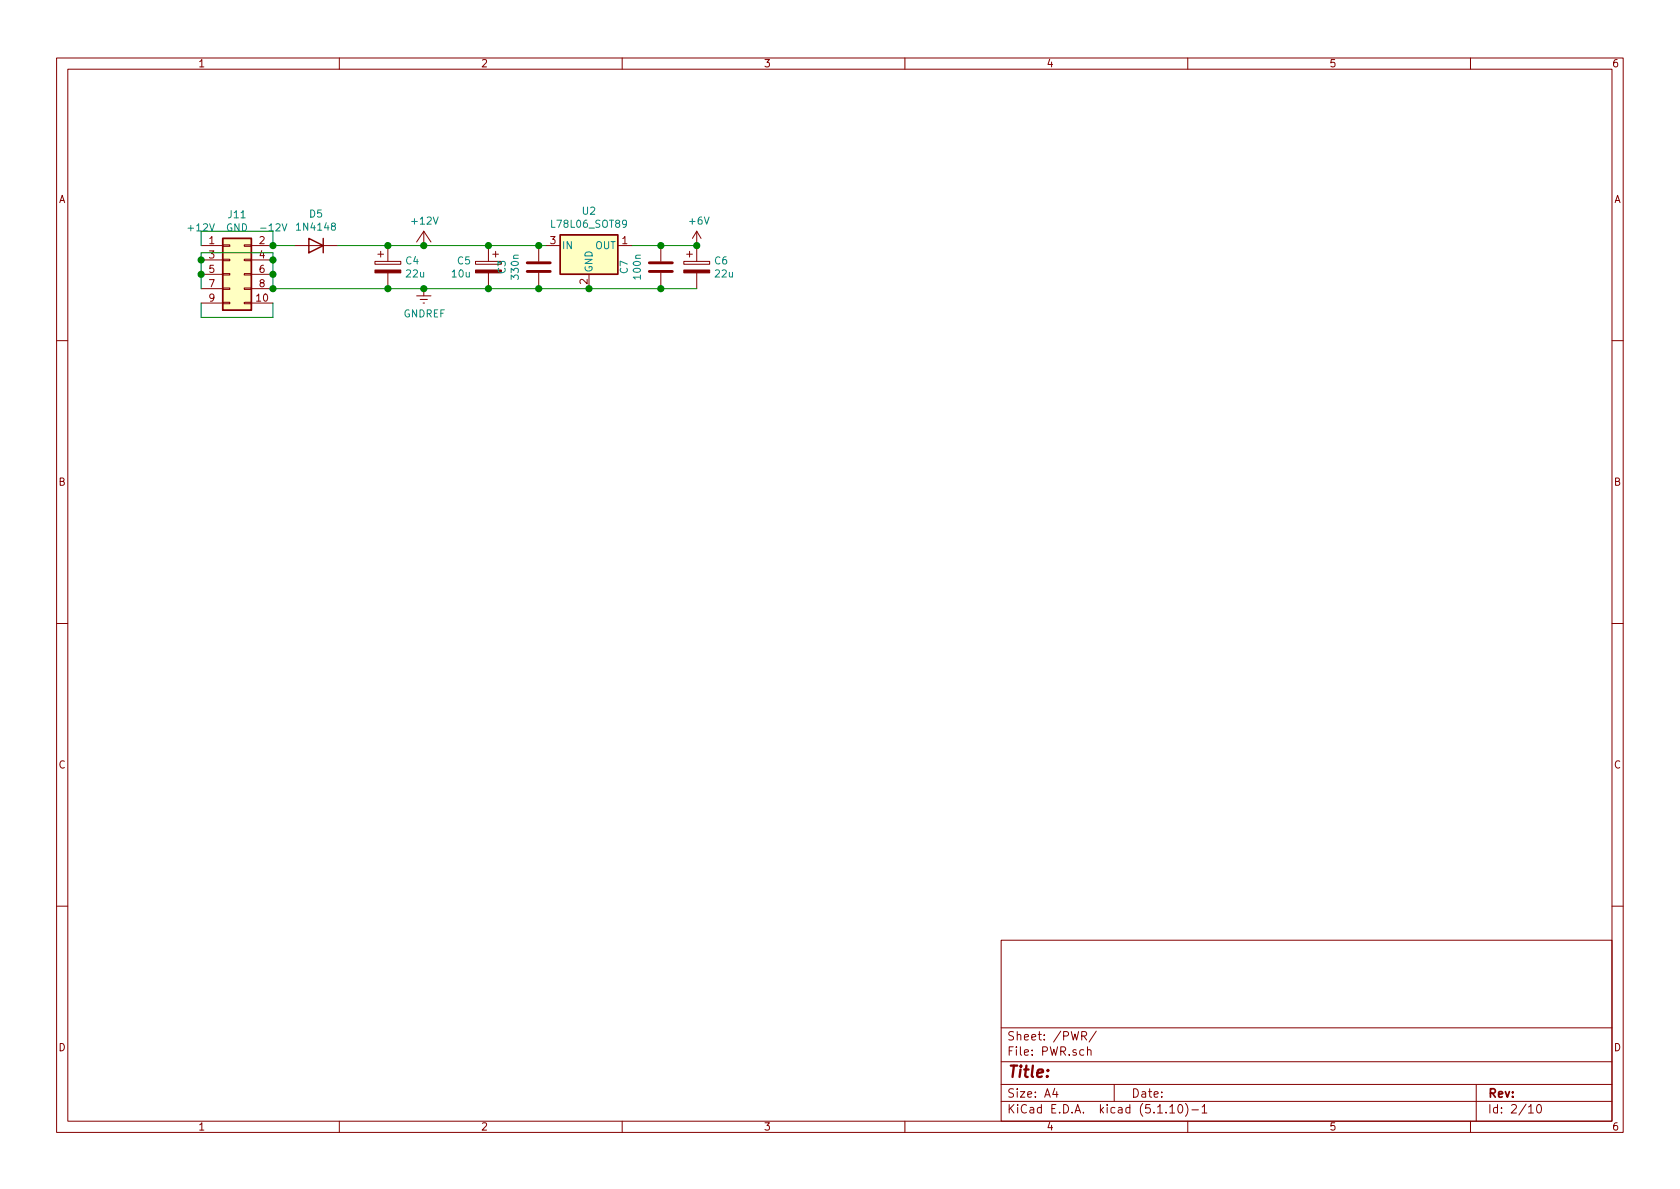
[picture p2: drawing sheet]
EESchema Schematic File Version 4
EELAYER 30 0
EELAYER END
$Descr A4 11693 8268
encoding utf-8
Sheet 2 10
Title ""
Date ""
Rev ""
Comp ""
Comment1 ""
Comment2 ""
Comment3 ""
Comment4 ""
$EndDescr
$Comp
L Connector_Generic:Conn_02x05_Odd_Even J11
U 1 1
P 1600 1900
F 0 "J11" H 1650 2317 50  0000 C CNN
F 1 "+12V  GND  -12V" H 1650 2226 50  0000 C CNN
F 2 "Connector_PinHeader_2.54mm:PinHeader_2x05_P2.54mm_Vertical" H 1600 1900 50  0001 C CNN
F 3 "~" H 1600 1900 50  0001 C CNN
	1    1600 1900
	1    0    0    -1  
$EndComp
$Comp
L Device:CP C4
U 1 1
P 2700 1850
F 0 "C4" H 2818 1896 50  0000 L CNN
F 1 "22u" H 2818 1805 50  0000 L CNN
F 2 "Capacitor_SMD:C_0805_2012Metric" H 2738 1700 50  0001 C CNN
F 3 "https://datasheet.lcsc.com/szlcsc/Samsung-Electro-Mechanics-CL21A226MAQNNNE_C45783.pdf" H 2700 1850 50  0001 C CNN
F 4 "C45783" H 2700 1850 50  0001 C CNN "LCSC"
F 5 "81-GRM21BR61E226ME4L" H 2700 1850 50  0001 C CNN "mouser"
	1    2700 1850
	1    0    0    -1  
$EndComp
$Comp
L Device:D D5
U 1 1
P 2200 1700
F 0 "D5" H 2200 1483 50  0000 C CNN
F 1 "1N4148" H 2200 1574 50  0000 C CNN
F 2 "Diode_SMD:D_SOD-123" H 2200 1700 50  0001 C CNN
F 3 "https://datasheet.lcsc.com/szlcsc/Semtech-1N4148W_C81598.pdf" H 2200 1700 50  0001 C CNN
F 4 "C81598" H 2200 1700 50  0001 C CNN "LCSC"
F 5 "621-1N4148W-F" H 2200 1700 50  0001 C CNN "mouser"
	1    2200 1700
	-1   0    0    1   
$EndComp
Wire Wire Line
	1900 1800 1900 1900
Connection ~ 1900 1900
Wire Wire Line
	1900 1900 1900 2000
Wire Wire Line
	1400 1800 1400 1900
Connection ~ 1400 1900
Wire Wire Line
	1400 1900 1400 2000
Wire Wire Line
	1400 2100 1400 2200
Wire Wire Line
	1400 2200 1900 2200
Wire Wire Line
	1900 2200 1900 2100
Wire Wire Line
	1400 1700 1400 1600
Wire Wire Line
	1400 1600 1900 1600
Wire Wire Line
	1900 1600 1900 1700
$Comp
L MySynthParts:+12V #PWR0118
U 1 1
P 2950 1700
F 0 "#PWR0118" H 2950 1550 50  0001 C CNN
F 1 "+12V" H 2955 1873 50  0000 C CNN
F 2 "" H 2950 1700 60  0000 C CNN
F 3 "" H 2950 1700 60  0000 C CNN
	1    2950 1700
	1    0    0    -1  
$EndComp
Connection ~ 2700 1700
Wire Wire Line
	2700 1700 2950 1700
Connection ~ 1900 2000
Wire Wire Line
	2050 1700 1900 1700
Connection ~ 1900 1700
$Comp
L power:GNDREF #PWR0131
U 1 1
P 2950 2000
F 0 "#PWR0131" H 2950 1750 50  0001 C CNN
F 1 "GNDREF" H 2955 1827 50  0000 C CNN
F 2 "" H 2950 2000 50  0001 C CNN
F 3 "" H 2950 2000 50  0001 C CNN
	1    2950 2000
	1    0    0    -1  
$EndComp
Wire Wire Line
	2700 2000 2950 2000
Connection ~ 2700 2000
$Comp
L Device:CP C6
U 1 1
P 4850 1850
F 0 "C6" H 4968 1896 50  0000 L CNN
F 1 "22u" H 4968 1805 50  0000 L CNN
F 2 "Capacitor_Tantalum_SMD:CP_EIA-3528-21_Kemet-B" H 4888 1700 50  0001 C CNN
F 3 "https://datasheet.lcsc.com/szlcsc/AVX-TAJB226K016RNJ_C8020.pdf" H 4850 1850 50  0001 C CNN
F 4 "C8020" H 4850 1850 50  0001 C CNN "LCSC"
F 5 "581-TAJB226M016S" H 4850 1850 50  0001 C CNN "mouser"
	1    4850 1850
	1    0    0    -1  
$EndComp
$Comp
L Device:CP C5
U 1 1
P 3400 1850
F 0 "C5" H 3518 1896 50  0000 L CNN
F 1 "10u" H 3518 1805 50  0000 L CNN
F 2 "Capacitor_Tantalum_SMD:CP_EIA-6032-28_Kemet-C" H 3438 1700 50  0001 C CNN
F 3 "https://datasheet.lcsc.com/szlcsc/KEMET-T491C106K025AT_C116748.pdf" H 3400 1850 50  0001 C CNN
F 4 "C116748" H 3400 1850 50  0001 C CNN "LCSC"
F 5 "80-T491C106K25AT7280" H 3400 1850 50  0001 C CNN "mouser"
	1    3400 1850
	-1   0    0    -1  
$EndComp
Connection ~ 2950 1700
Wire Wire Line
	2950 2000 3400 2000
Connection ~ 2950 2000
Wire Wire Line
	1400 1800 1400 1750
Wire Wire Line
	1400 1750 1900 1750
Wire Wire Line
	1900 1750 1900 1800
Connection ~ 1400 1800
Connection ~ 1900 1800
Wire Wire Line
	2350 1700 2700 1700
Wire Wire Line
	1900 2000 2700 2000
$Comp
L power:+6V #PWR?
U 1 1
P 4850 1700
AR Path="/5FEC9095/619C45D4" Ref="#PWR?"  Part="1" 
AR Path="/5FEC8D3E/619C45D4" Ref="#PWR0120"  Part="1" 
F 0 "#PWR0120" H 4850 1550 50  0001 C CNN
F 1 "+6V" H 4865 1873 50  0000 C CNN
F 2 "" H 4850 1700 50  0001 C CNN
F 3 "" H 4850 1700 50  0001 C CNN
	1    4850 1700
	1    0    0    -1  
$EndComp
$Comp
L Device:C C?
U 1 1
P 3750 1850
AR Path="/5FEC8E2F/619C5B42" Ref="C?"  Part="1" 
AR Path="/5FEC8D3E/619C5B42" Ref="C3"  Part="1" 
F 0 "C3" V 4002 1850 50  0000 C CNN
F 1 "330n" V 3911 1850 50  0000 C CNN
F 2 "Capacitor_SMD:C_0402_1005Metric" H 3788 1700 50  0001 C CNN
F 3 "https://datasheet.lcsc.com/lcsc/1810192025_Samsung-Electro-Mechanics-CL05C331JB5NNNC_C13533.pdf" H 3750 1850 50  0001 C CNN
F 4 "C13533" H 3750 1850 50  0001 C CNN "LCSC"
F 5 "581-06031C104KAT4A" H 3750 1850 50  0001 C CNN "mouser"
	1    3750 1850
	-1   0    0    1   
$EndComp
Connection ~ 3400 1700
Wire Wire Line
	3400 1700 2950 1700
Connection ~ 3400 2000
Connection ~ 3750 1700
Wire Wire Line
	3750 1700 3800 1700
Connection ~ 3750 2000
Wire Wire Line
	3400 1700 3750 1700
Wire Wire Line
	3400 2000 3750 2000
$Comp
L Device:C C?
U 1 1
P 4600 1850
AR Path="/5FEC8E2F/619C7F71" Ref="C?"  Part="1" 
AR Path="/5FEC8D3E/619C7F71" Ref="C7"  Part="1" 
F 0 "C7" V 4852 1850 50  0000 C CNN
F 1 "100n" V 4761 1850 50  0000 C CNN
F 2 "Capacitor_SMD:C_0603_1608Metric" H 4638 1700 50  0001 C CNN
F 3 "https://datasheet.lcsc.com/szlcsc/YAGEO-CC0603KRX7R9BB104_C14663.pdf" H 4600 1850 50  0001 C CNN
F 4 "C14663" H 4600 1850 50  0001 C CNN "LCSC"
F 5 "581-06031C104KAT4A" H 4600 1850 50  0001 C CNN "mouser"
	1    4600 1850
	-1   0    0    1   
$EndComp
Connection ~ 4600 1700
Wire Wire Line
	4600 1700 4850 1700
Connection ~ 4600 2000
Wire Wire Line
	4600 2000 4850 2000
Connection ~ 4850 1700
Wire Wire Line
	4400 1700 4600 1700
$Comp
L Regulator_Linear:L78L06_SOT89 U2
U 1 1
P 4100 1700
F 0 "U2" H 4100 1942 50  0000 C CNN
F 1 "L78L06_SOT89" H 4100 1851 50  0000 C CNN
F 2 "Package_TO_SOT_SMD:SOT-89-3" H 4100 1900 50  0001 C CIN
F 3 "http://www.st.com/content/ccc/resource/technical/document/datasheet/15/55/e5/aa/23/5b/43/fd/CD00000446.pdf/files/CD00000446.pdf/jcr:content/translations/en.CD00000446.pdf" H 4100 1650 50  0001 C CNN
F 4 "C347269" H 4100 1700 50  0001 C CNN "LCSC"
	1    4100 1700
	1    0    0    -1  
$EndComp
Wire Wire Line
	3750 2000 4100 2000
Connection ~ 4100 2000
Wire Wire Line
	4100 2000 4600 2000
$EndSCHEMATC
